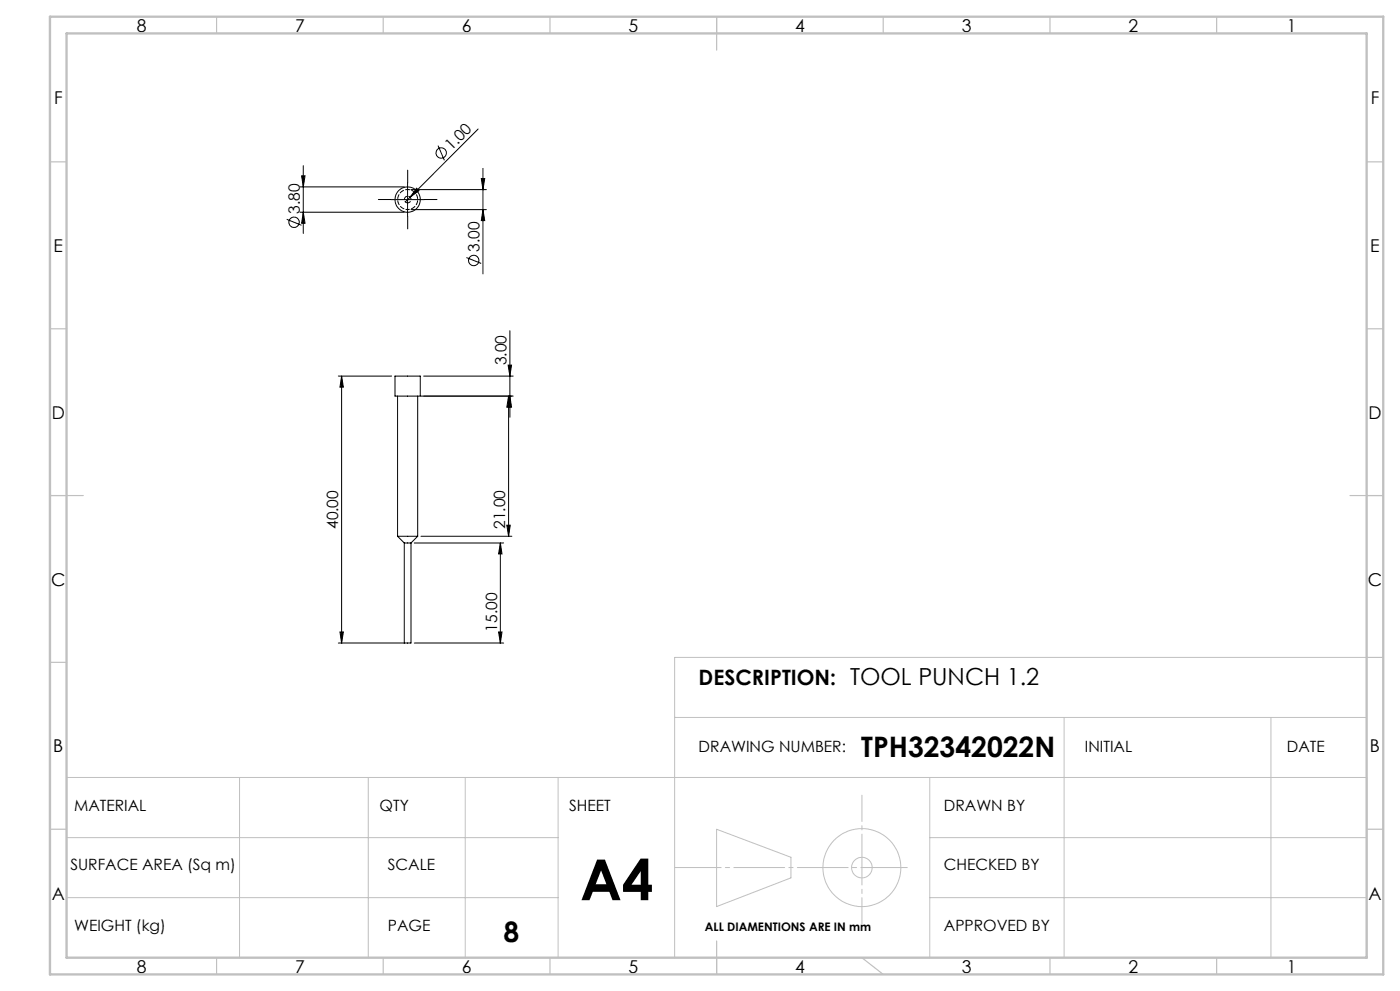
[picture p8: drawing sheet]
<svg xmlns="http://www.w3.org/2000/svg" width="420mm" height="297mm" viewBox="0 0 420 297" stroke-linecap="round" stroke-linejoin="round" font-family="sans-serif">
<g fill="none" stroke="#000" stroke-width=".3">
<path d="M143.4 38.7l-20.4 20.4M90 56h31.3M90.5 52.7h1l-.5 3.3zM91 49.7v20.3M117.3 59.8h10M122.3 54.8v10M123 59.1l-1.4 1.4M123.3 56.8h22.6M125 56.4l.7 .7-2.7 2zM131.4 43.6l1.9 4.4M144.4 53.5h1l-.5 3.3zM144.9 50.5v31.6"/>
<path d="M86 65.7l4.5 1.8M90 63.6h31.3M91 63.6l.5 3.3h-1zM123.3 62.8h22.6M139.9 77.2l4.5 1.7M144.9 62.8l.5 3.3h-1zM153 99.1v26M101.5 112.7h16M102.5 112.7v80M102.5 112.7l.5 3.3h-1zM118.5 112.7h7.6v6h-7.6zM119.3 118.7v42"/>
<path d="M125.3 118.7v42M127.1 112.7h26.9M152.4 109.4h1.1l-.5 3.3zM152.6 118.7l.5 3.3h-1.1zM152.6 118.7v42M153 118.7l.5 3.3h-1.1zM154 118.7h-27.7M152 157.4h1.1l-.5 3.3zM119.3 160.7h6M119.3 160.7l2 2M121.3 162.7h2M121.3 162.7v30"/>
<path d="M123.3 162.7v30h-2M124.3 162.7h26.8M125.3 160.7l-2 2M126.3 160.7h27.3M150.1 162.7v30M150.1 162.7l.5 3.3h-1zM101.5 192.7h19.8M102 189.4h1l-.5 3.3zM124.3 192.7h26.8M149.6 189.4h1l-.5 3.3z"/>
<circle cx="122.3" cy="59.8" r="3.8"/>
<circle cx="132.4" cy="45.8" r="1.56"/>
<circle cx="88.2" cy="66.6" r="1.55"/>
<circle cx="142.1" cy="78.1" r="1.55"/>
</g>
<g fill="none" stroke="#c0c0c0" stroke-width=".3">
<path d="M410 197h-207.6v90M202.4 215h207.6M319.2 215v72M381.3 215v72M20 233h390v54h-390zM71.9 233v54M110.5 233v54M139.6 233v54M167.4 233v54M278.9 233v54M20 251h147.4M215 248.5l22.3 8.4v6.2l-22.3 8.6z"/>
<path d="M278.9 251h131.1M20 269h147.4M278.9 269h131.1"/>
<circle cx="258.6" cy="260" r="11.7"/>
<circle cx="258.6" cy="260" r="3.1"/>
</g>
<path d="M117.3 59.8h-3.8M122.3 54.8v-3.8M127.3 59.8h3.8M122.3 64.8v3.8" fill="none" stroke="#000" stroke-width=".3" stroke-dasharray="15.2 1.3 1.3 1.3"/>
<path d="M272.2 260h-69.8" fill="none" stroke="#c0c0c0" stroke-width=".3" stroke-dasharray="15.2 1.3 1.3 1.3" stroke-dashoffset="1.3"/>
<path d="M258.6 238.3v38.6" fill="none" stroke="#c0c0c0" stroke-width=".3" stroke-dasharray="15.2 1.3 1.3 1.3" stroke-dashoffset="7.4"/>
<g fill="none" stroke="#c0c0c0" stroke-width=".35">
<path d="M65 5v5M115 5v5M165 5v5M215 5v10M265 5v5M315 5v5M365 5v5M15 48.5h5M410 48.5h5M15 98.5h5M410 98.5h5M15 148.5h10"/>
<path d="M405 148.5h10M15 198.5h5M410 197h5M15 248.5h5M410 248.5h5M65 287v5M115 287v5M165 287v5M215 282v10M258.6 287l6.4 5M315 287v5M365 287v5"/>
</g>
<path d="M15 5h400v287h-400zM20 10h390v277h-390z" fill="none" stroke="#c0c0c0" stroke-width=".7"/>
<g fill="#000">
<path d="M125 56.4l.7 .7-2.7 2z"/>
<path d="M152.4 109.4h1.1l-.5 3.3zM153 118.7l.5 3.3h-1.1zM102.5 112.7l.5 3.3h-1zM102 189.4h1l-.5 3.3z"/>
<path d="M152 157.4h1.1l-.5 3.3zM152.6 118.7l.5 3.3h-1.1zM149.6 189.4h1l-.5 3.3zM150.1 162.7l.5 3.3h-1zM144.9 62.8l.5 3.3h-1zM144.4 53.5h1l-.5 3.3zM91 63.6l.5 3.3h-1zM90.5 52.7h1l-.5 3.3z"/>
</g>
<path d="M122.3 62.8a3 3 0 0 0 2.7-4.4 3 3 0 0 0-5.1-.3 3 3 0 0 0 2 4.7h.4" fill="none" stroke="#000" stroke-width=".3" stroke-dasharray="1.3 .6" stroke-dashoffset=".7"/>
<path d="M122.3 60.8a1 1 0 0 1-.9-1.4 1 1 0 0 1 1.7-.2 1 1 0 0 1-.6 1.6h-.2" fill="none" stroke="#000" stroke-width=".3" stroke-dasharray="1.3 .6" stroke-dashoffset=".4"/>
<text font-size="16.9" x="174" y="269.8">A4</text>
<g font-size="8.5">
<text x="258.4" y="226.8">TPH32342022N</text>
<text x="151.1" y="282.2">8</text>
</g>
<text font-size="6.3" x="209.6" y="205.3">DESCRIPTION: TOOL PUNCH 1.2</text>
<g font-size="5.3">
<text x="41" y="9.5">8</text>
<text x="88.5" y="9.5">7</text>
<text x="138.5" y="9.5">6</text>
<text x="188.5" y="9.5">5</text>
<text x="238.5" y="9.5">4</text>
<text x="288.5" y="9.5">3</text>
<text x="338.5" y="9.5">2</text>
<text x="386" y="9.5">1</text>
<text x="16.2" y="31.3">F</text>
<text x="411.2" y="31.3">F</text>
<text x="16.1" y="75.5">E</text>
<text x="411.1" y="75.5">E</text>
<text x="15.5" y="125.5">D</text>
<text x="410.5" y="125.5">D</text>
<text x="15.4" y="175.5">C</text>
<text x="410.4" y="175.5">C</text>
<text x="16" y="225.5">B</text>
<text x="411" y="225.5">B</text>
<text x="15.5" y="269.8">A</text>
<text x="410.5" y="269.8">A</text>
<text x="41" y="291.5">8</text>
<text x="88.5" y="291.5">7</text>
<text x="138.5" y="291.5">6</text>
<text x="188.5" y="291.5">5</text>
<text x="238.5" y="291.5">4</text>
<text x="288.5" y="291.5">3</text>
<text x="338.5" y="291.5">2</text>
<text x="386" y="291.5">1</text>
</g>
<g font-size="4.7">
<text x="135.4" y="45.2" transform="rotate(-45 135.4 45.2)">1.00</text>
<text x="89.9" y="64" transform="rotate(-90 89.9 64)">3.80</text>
<text x="143.8" y="75.5" transform="rotate(-90 143.8 75.5)">3.00</text>
<text x="152" y="109.5" transform="rotate(-90 152 109.5)">3.00</text>
<text x="101.5" y="158.6" transform="rotate(-90 101.5 158.6)">40.00</text>
<text x="151.6" y="158.5" transform="rotate(-90 151.6 158.5)">21.00</text>
<text x="149.1" y="189.3" transform="rotate(-90 149.1 189.3)">15.00</text>
<text x="209.6" y="225.5">DRAWING NUMBER:</text>
<text x="325.5" y="225.5">INITIAL</text>
<text x="386" y="225.5">DATE</text>
<text x="22.2" y="243.1">MATERIAL</text>
<text x="113.9" y="243.1">QTY</text>
<text x="170.7" y="243.1">SHEET</text>
<text x="283.2" y="243.1">DRAWN BY</text>
<text x="21.1" y="260.7">SURFACE AREA (Sq m)</text>
<text x="116.4" y="260.7">SCALE</text>
<text x="283.2" y="260.7">CHECKED BY</text>
<text x="22.2" y="279.1">WEIGHT (kg)</text>
<text x="116.4" y="279.1">PAGE</text>
<text x="283.2" y="279.1">APPROVED BY</text>
</g>
<text font-size="3.5" x="211.5" y="279.1">ALL DIAMENTIONS ARE IN mm</text>
</svg>
